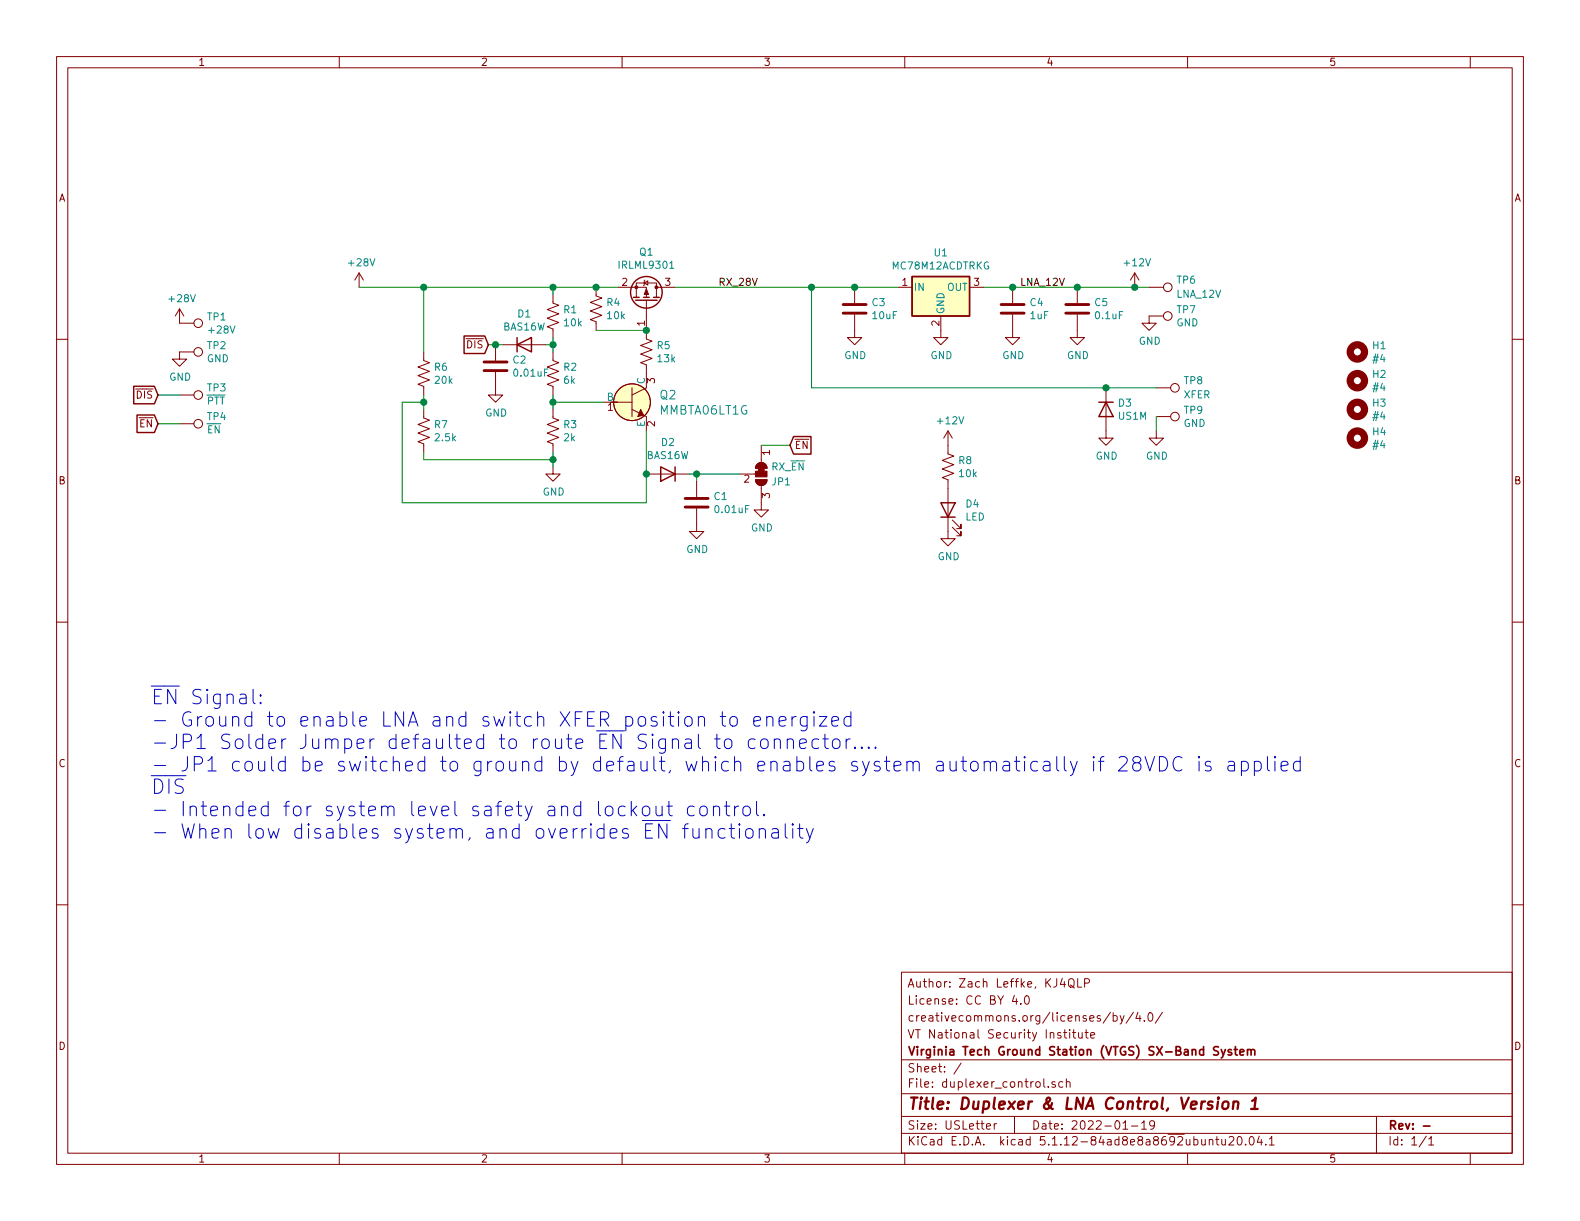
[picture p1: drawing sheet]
EESchema Schematic File Version 4
EELAYER 30 0
EELAYER END
$Descr USLetter 11000 8500
encoding utf-8
Sheet 1 1
Title "Duplexer & LNA Control, Version 1"
Date "2022-01-19"
Rev "-"
Comp "Virginia Tech Ground Station (VTGS) SX-Band System"
Comment1 "VT National Security Institute"
Comment2 "creativecommons.org/licenses/by/4.0/"
Comment3 "License: CC BY 4.0"
Comment4 "Author: Zach Leffke, KJ4QLP"
$EndDescr
$Comp
L Device:R_US R4
U 1 1
P 4150 2150
F 0 "R4" H 4218 2196 50  0000 L CNN
F 1 "10k" H 4218 2105 50  0000 L CNN
F 2 "digikey-footprints:0805" V 4190 2140 50  0001 C CNN
F 3 "~" H 4150 2150 50  0001 C CNN
	1    4150 2150
	1    0    0    -1  
$EndComp
$Comp
L Device:C C1
U 1 1
P 4850 3500
F 0 "C1" H 4965 3546 50  0000 L CNN
F 1 "0.01uF" H 4965 3455 50  0000 L CNN
F 2 "digikey-footprints:0805" H 4888 3350 50  0001 C CNN
F 3 "~" H 4850 3500 50  0001 C CNN
	1    4850 3500
	1    0    0    -1  
$EndComp
$Comp
L power:GND #PWR02
U 1 1
P 3850 3250
F 0 "#PWR02" H 3850 3000 50  0001 C CNN
F 1 "GND" H 3855 3077 50  0000 C CNN
F 2 "" H 3850 3250 50  0001 C CNN
F 3 "" H 3850 3250 50  0001 C CNN
	1    3850 3250
	1    0    0    -1  
$EndComp
$Comp
L power:+28V #PWR01
U 1 1
P 2500 2000
F 0 "#PWR01" H 2500 1850 50  0001 C CNN
F 1 "+28V" H 2515 2173 50  0000 C CNN
F 2 "" H 2750 2050 50  0001 C CNN
F 3 "" H 2750 2050 50  0001 C CNN
	1    2500 2000
	1    0    0    -1  
$EndComp
$Comp
L Device:R_US R5
U 1 1
P 4500 2450
F 0 "R5" H 4568 2496 50  0000 L CNN
F 1 "13k" H 4568 2405 50  0000 L CNN
F 2 "digikey-footprints:0805" V 4540 2440 50  0001 C CNN
F 3 "~" H 4500 2450 50  0001 C CNN
	1    4500 2450
	1    0    0    -1  
$EndComp
$Comp
L dk_Transistors-Bipolar-BJT-Single:MMBTA06LT1G Q2
U 1 1
P 4400 2800
F 0 "Q2" H 4588 2853 60  0000 L CNN
F 1 "MMBTA06LT1G" H 4588 2747 60  0000 L CNN
F 2 "digikey-footprints:SOT-23-3" H 4600 3000 60  0001 L CNN
F 3 "http://www.onsemi.com/pub/Collateral/MMBTA05LT1-D.PDF" H 4600 3100 60  0001 L CNN
F 4 "MMBTA06LT1GOSCT-ND" H 4600 3200 60  0001 L CNN "Digi-Key_PN"
F 5 "MMBTA06LT1G" H 4600 3300 60  0001 L CNN "MPN"
F 6 "Discrete Semiconductor Products" H 4600 3400 60  0001 L CNN "Category"
F 7 "Transistors - Bipolar (BJT) - Single" H 4600 3500 60  0001 L CNN "Family"
F 8 "http://www.onsemi.com/pub/Collateral/MMBTA05LT1-D.PDF" H 4600 3600 60  0001 L CNN "DK_Datasheet_Link"
F 9 "/product-detail/en/on-semiconductor/MMBTA06LT1G/MMBTA06LT1GOSCT-ND/1139832" H 4600 3700 60  0001 L CNN "DK_Detail_Page"
F 10 "TRANS NPN 80V 0.5A SOT23" H 4600 3800 60  0001 L CNN "Description"
F 11 "ON Semiconductor" H 4600 3900 60  0001 L CNN "Manufacturer"
F 12 "Active" H 4600 4000 60  0001 L CNN "Status"
	1    4400 2800
	1    0    0    -1  
$EndComp
$Comp
L Device:R_US R1
U 1 1
P 3850 2200
F 0 "R1" H 3918 2246 50  0000 L CNN
F 1 "10k" H 3918 2155 50  0000 L CNN
F 2 "digikey-footprints:0805" V 3890 2190 50  0001 C CNN
F 3 "~" H 3850 2200 50  0001 C CNN
	1    3850 2200
	1    0    0    -1  
$EndComp
$Comp
L Device:R_US R2
U 1 1
P 3850 2600
F 0 "R2" H 3918 2646 50  0000 L CNN
F 1 "6k" H 3918 2555 50  0000 L CNN
F 2 "digikey-footprints:0805" V 3890 2590 50  0001 C CNN
F 3 "~" H 3850 2600 50  0001 C CNN
	1    3850 2600
	1    0    0    -1  
$EndComp
$Comp
L Device:R_US R3
U 1 1
P 3850 3000
F 0 "R3" H 3918 3046 50  0000 L CNN
F 1 "2k" H 3918 2955 50  0000 L CNN
F 2 "digikey-footprints:0805" V 3890 2990 50  0001 C CNN
F 3 "~" H 3850 3000 50  0001 C CNN
	1    3850 3000
	1    0    0    -1  
$EndComp
$Comp
L Diode:BAS16W D1
U 1 1
P 3650 2400
F 0 "D1" H 3650 2617 50  0000 C CNN
F 1 "BAS16W" H 3650 2526 50  0000 C CNN
F 2 "digikey-footprints:SOT-23-3" H 3650 2225 50  0001 C CNN
F 3 "https://assets.nexperia.com/documents/data-sheet/BAS16_SER.pdf" H 3650 2400 50  0001 C CNN
	1    3650 2400
	1    0    0    -1  
$EndComp
Wire Wire Line
	4300 2000 4150 2000
Wire Wire Line
	3850 2050 3850 2000
Connection ~ 4150 2000
Wire Wire Line
	4150 2000 3850 2000
Wire Wire Line
	4150 2300 4500 2300
Wire Wire Line
	4200 2800 3850 2800
Wire Wire Line
	3850 2750 3850 2800
Connection ~ 3850 2800
Wire Wire Line
	3850 2800 3850 2850
Wire Wire Line
	3850 2450 3850 2400
Wire Wire Line
	3800 2400 3850 2400
Connection ~ 3850 2400
Wire Wire Line
	3850 2400 3850 2350
$Comp
L Device:R_US R6
U 1 1
P 2950 2600
F 0 "R6" H 3018 2646 50  0000 L CNN
F 1 "20k" H 3018 2555 50  0000 L CNN
F 2 "digikey-footprints:0805" V 2990 2590 50  0001 C CNN
F 3 "~" H 2950 2600 50  0001 C CNN
	1    2950 2600
	1    0    0    -1  
$EndComp
$Comp
L Device:R_US R7
U 1 1
P 2950 3000
F 0 "R7" H 3018 3046 50  0000 L CNN
F 1 "2.5k" H 3018 2955 50  0000 L CNN
F 2 "digikey-footprints:0805" V 2990 2990 50  0001 C CNN
F 3 "~" H 2950 3000 50  0001 C CNN
	1    2950 3000
	1    0    0    -1  
$EndComp
Wire Wire Line
	2950 3200 2950 3150
Wire Wire Line
	2950 2850 2950 2800
Wire Wire Line
	2950 2450 2950 2000
Connection ~ 2950 2000
Wire Wire Line
	2950 2000 2500 2000
Wire Wire Line
	2950 2800 2800 2800
Wire Wire Line
	2800 2800 2800 3500
Wire Wire Line
	4500 3500 4500 3300
Connection ~ 2950 2800
Wire Wire Line
	2950 2800 2950 2750
$Comp
L Diode:BAS16W D2
U 1 1
P 4650 3300
F 0 "D2" H 4650 3083 50  0000 C CNN
F 1 "BAS16W" H 4650 3174 50  0000 C CNN
F 2 "digikey-footprints:SOT-23-3" H 4650 3125 50  0001 C CNN
F 3 "https://assets.nexperia.com/documents/data-sheet/BAS16_SER.pdf" H 4650 3300 50  0001 C CNN
	1    4650 3300
	-1   0    0    1   
$EndComp
Connection ~ 4500 3300
Wire Wire Line
	4500 3300 4500 3000
$Comp
L power:GND #PWR05
U 1 1
P 4850 3650
F 0 "#PWR05" H 4850 3400 50  0001 C CNN
F 1 "GND" H 4855 3477 50  0000 C CNN
F 2 "" H 4850 3650 50  0001 C CNN
F 3 "" H 4850 3650 50  0001 C CNN
	1    4850 3650
	1    0    0    -1  
$EndComp
Wire Wire Line
	4800 3300 4850 3300
Wire Wire Line
	4850 3350 4850 3300
Text GLabel 3400 2400 0    50   Input ~ 0
~DIS
Wire Wire Line
	3400 2400 3450 2400
Text GLabel 5500 3100 2    50   Input ~ 0
~EN
$Comp
L Jumper:SolderJumper_3_Bridged12 JP1
U 1 1
P 5300 3300
F 0 "JP1" V 5352 3368 50  0000 L CNN
F 1 "RX_~EN" V 5254 3368 50  0000 L CNN
F 2 "Jumper:SolderJumper-3_P1.3mm_Bridged12_RoundedPad1.0x1.5mm_NumberLabels" H 5300 3300 50  0001 C CNN
F 3 "~" H 5300 3300 50  0001 C CNN
	1    5300 3300
	0    1    1    0   
$EndComp
$Comp
L power:GND #PWR04
U 1 1
P 5300 3500
F 0 "#PWR04" H 5300 3250 50  0001 C CNN
F 1 "GND" H 5305 3327 50  0000 C CNN
F 2 "" H 5300 3500 50  0001 C CNN
F 3 "" H 5300 3500 50  0001 C CNN
	1    5300 3500
	1    0    0    -1  
$EndComp
Wire Wire Line
	5300 3100 5500 3100
Wire Wire Line
	3850 3150 3850 3200
$Comp
L Device:C C2
U 1 1
P 3450 2550
F 0 "C2" H 3565 2596 50  0000 L CNN
F 1 "0.01uF" H 3565 2505 50  0000 L CNN
F 2 "digikey-footprints:0805" H 3488 2400 50  0001 C CNN
F 3 "~" H 3450 2550 50  0001 C CNN
	1    3450 2550
	1    0    0    -1  
$EndComp
Connection ~ 3450 2400
Wire Wire Line
	3450 2400 3500 2400
Connection ~ 4850 3300
Wire Wire Line
	2950 2000 3850 2000
Connection ~ 3850 2000
$Comp
L power:GND #PWR03
U 1 1
P 3450 2700
F 0 "#PWR03" H 3450 2450 50  0001 C CNN
F 1 "GND" H 3455 2527 50  0000 C CNN
F 2 "" H 3450 2700 50  0001 C CNN
F 3 "" H 3450 2700 50  0001 C CNN
	1    3450 2700
	1    0    0    -1  
$EndComp
Wire Wire Line
	2800 3500 4500 3500
Wire Wire Line
	2950 3200 3850 3200
Connection ~ 3850 3200
Wire Wire Line
	3850 3200 3850 3250
$Comp
L Regulator_Linear:L7812 U1
U 1 1
P 6550 2000
F 0 "U1" H 6550 2242 50  0000 C CNN
F 1 "MC78M12ACDTRKG" H 6550 2151 50  0000 C CNN
F 2 "Package_TO_SOT_SMD:TO-252-2" H 6575 1850 50  0001 L CIN
F 3 "http://www.st.com/content/ccc/resource/technical/document/datasheet/41/4f/b3/b0/12/d4/47/88/CD00000444.pdf/files/CD00000444.pdf/jcr:content/translations/en.CD00000444.pdf" H 6550 1950 50  0001 C CNN
	1    6550 2000
	1    0    0    -1  
$EndComp
$Comp
L power:GND #PWR08
U 1 1
P 6550 2300
F 0 "#PWR08" H 6550 2050 50  0001 C CNN
F 1 "GND" H 6555 2127 50  0000 C CNN
F 2 "" H 6550 2300 50  0001 C CNN
F 3 "" H 6550 2300 50  0001 C CNN
	1    6550 2300
	1    0    0    -1  
$EndComp
$Comp
L Device:C C3
U 1 1
P 5950 2150
F 0 "C3" H 6065 2196 50  0000 L CNN
F 1 "10uF" H 6065 2105 50  0000 L CNN
F 2 "digikey-footprints:0805" H 5988 2000 50  0001 C CNN
F 3 "~" H 5950 2150 50  0001 C CNN
	1    5950 2150
	1    0    0    -1  
$EndComp
Connection ~ 5950 2000
Wire Wire Line
	5950 2000 6250 2000
$Comp
L power:GND #PWR07
U 1 1
P 5950 2300
F 0 "#PWR07" H 5950 2050 50  0001 C CNN
F 1 "GND" H 5955 2127 50  0000 C CNN
F 2 "" H 5950 2300 50  0001 C CNN
F 3 "" H 5950 2300 50  0001 C CNN
	1    5950 2300
	1    0    0    -1  
$EndComp
$Comp
L Device:C C4
U 1 1
P 7050 2150
F 0 "C4" H 7165 2196 50  0000 L CNN
F 1 "1uF" H 7165 2105 50  0000 L CNN
F 2 "digikey-footprints:0805" H 7088 2000 50  0001 C CNN
F 3 "~" H 7050 2150 50  0001 C CNN
	1    7050 2150
	1    0    0    -1  
$EndComp
$Comp
L power:GND #PWR09
U 1 1
P 7050 2300
F 0 "#PWR09" H 7050 2050 50  0001 C CNN
F 1 "GND" H 7055 2127 50  0000 C CNN
F 2 "" H 7050 2300 50  0001 C CNN
F 3 "" H 7050 2300 50  0001 C CNN
	1    7050 2300
	1    0    0    -1  
$EndComp
$Comp
L power:GND #PWR06
U 1 1
P 8000 2200
F 0 "#PWR06" H 8000 1950 50  0001 C CNN
F 1 "GND" H 8005 2027 50  0000 C CNN
F 2 "" H 8000 2200 50  0001 C CNN
F 3 "" H 8000 2200 50  0001 C CNN
	1    8000 2200
	1    0    0    -1  
$EndComp
Connection ~ 7050 2000
Wire Wire Line
	7050 2000 6850 2000
Text Label 7100 2000 0    50   ~ 0
LNA_12V
Text Label 5000 2000 0    50   ~ 0
RX_28V
Wire Wire Line
	8050 2700 7700 2700
Connection ~ 5650 2000
Wire Wire Line
	5650 2000 5950 2000
$Comp
L power:GND #PWR010
U 1 1
P 8050 3000
F 0 "#PWR010" H 8050 2750 50  0001 C CNN
F 1 "GND" H 8055 2827 50  0000 C CNN
F 2 "" H 8050 3000 50  0001 C CNN
F 3 "" H 8050 3000 50  0001 C CNN
	1    8050 3000
	1    0    0    -1  
$EndComp
$Comp
L Diode:US1M D3
U 1 1
P 7700 2850
F 0 "D3" V 7654 2930 50  0000 L CNN
F 1 "US1M" V 7745 2930 50  0000 L CNN
F 2 "Diode_SMD:D_SMA" H 7700 2675 50  0001 C CNN
F 3 "https://www.diodes.com/assets/Datasheets/ds16008.pdf" H 7700 2850 50  0001 C CNN
	1    7700 2850
	0    1    1    0   
$EndComp
Connection ~ 7700 2700
Wire Wire Line
	8050 2900 8050 3000
$Comp
L power:GND #PWR011
U 1 1
P 7700 3000
F 0 "#PWR011" H 7700 2750 50  0001 C CNN
F 1 "GND" H 7705 2827 50  0000 C CNN
F 2 "" H 7700 3000 50  0001 C CNN
F 3 "" H 7700 3000 50  0001 C CNN
	1    7700 3000
	1    0    0    -1  
$EndComp
Wire Wire Line
	5650 2700 7700 2700
Wire Wire Line
	5650 2700 5650 2000
$Comp
L power:+28V #PWR015
U 1 1
P 1250 2250
F 0 "#PWR015" H 1250 2100 50  0001 C CNN
F 1 "+28V" H 1265 2423 50  0000 C CNN
F 2 "" H 1500 2300 50  0001 C CNN
F 3 "" H 1500 2300 50  0001 C CNN
	1    1250 2250
	1    0    0    -1  
$EndComp
$Comp
L Connector:TestPoint TP1
U 1 1
P 1250 2250
F 0 "TP1" V 1204 2438 50  0000 L CNN
F 1 "+28V" V 1295 2438 50  0000 L CNN
F 2 "TestPoint:TestPoint_Pad_2.5x2.5mm" H 1450 2250 50  0001 C CNN
F 3 "~" H 1450 2250 50  0001 C CNN
	1    1250 2250
	0    1    1    0   
$EndComp
$Comp
L Connector:TestPoint TP3
U 1 1
P 1250 2750
F 0 "TP3" V 1198 2938 50  0000 L CNN
F 1 "~PTT" V 1296 2938 50  0000 L CNN
F 2 "TestPoint:TestPoint_Pad_2.5x2.5mm" H 1450 2750 50  0001 C CNN
F 3 "~" H 1450 2750 50  0001 C CNN
	1    1250 2750
	0    1    1    0   
$EndComp
$Comp
L Connector:TestPoint TP4
U 1 1
P 1250 2950
F 0 "TP4" V 1198 3138 50  0000 L CNN
F 1 "~EN" V 1296 3138 50  0000 L CNN
F 2 "TestPoint:TestPoint_Pad_2.5x2.5mm" H 1450 2950 50  0001 C CNN
F 3 "~" H 1450 2950 50  0001 C CNN
	1    1250 2950
	0    1    1    0   
$EndComp
Wire Wire Line
	1100 2750 1250 2750
Wire Wire Line
	1100 2950 1250 2950
$Comp
L Mechanical:MountingHole H1
U 1 1
P 9450 2450
F 0 "H1" H 9550 2496 50  0000 L CNN
F 1 "#4" H 9550 2405 50  0000 L CNN
F 2 "MountingHole:MountingHole_3.2mm_M3" H 9450 2450 50  0001 C CNN
F 3 "~" H 9450 2450 50  0001 C CNN
	1    9450 2450
	1    0    0    -1  
$EndComp
$Comp
L Mechanical:MountingHole H2
U 1 1
P 9450 2650
F 0 "H2" H 9550 2696 50  0000 L CNN
F 1 "#4" H 9550 2605 50  0000 L CNN
F 2 "MountingHole:MountingHole_3.2mm_M3" H 9450 2650 50  0001 C CNN
F 3 "~" H 9450 2650 50  0001 C CNN
	1    9450 2650
	1    0    0    -1  
$EndComp
$Comp
L Mechanical:MountingHole H3
U 1 1
P 9450 2850
F 0 "H3" H 9550 2896 50  0000 L CNN
F 1 "#4" H 9550 2805 50  0000 L CNN
F 2 "MountingHole:MountingHole_3.2mm_M3" H 9450 2850 50  0001 C CNN
F 3 "~" H 9450 2850 50  0001 C CNN
	1    9450 2850
	1    0    0    -1  
$EndComp
$Comp
L Mechanical:MountingHole H4
U 1 1
P 9450 3050
F 0 "H4" H 9550 3096 50  0000 L CNN
F 1 "#4" H 9550 3005 50  0000 L CNN
F 2 "MountingHole:MountingHole_3.2mm_M3" H 9450 3050 50  0001 C CNN
F 3 "~" H 9450 3050 50  0001 C CNN
	1    9450 3050
	1    0    0    -1  
$EndComp
Wire Wire Line
	4700 2000 5650 2000
$Comp
L Transistor_FET:IRLML9301 Q1
U 1 1
P 4500 2100
F 0 "Q1" V 4842 2100 50  0000 C CNN
F 1 "IRLML9301" V 4751 2100 50  0000 C CNN
F 2 "digikey-footprints:SOT-23-3" H 4700 2025 50  0001 L CIN
F 3 "https://www.infineon.com/dgdl/irlml9301pbf.pdf?fileId=5546d462533600a401535668e5e42640" H 4500 2100 50  0001 L CNN
	1    4500 2100
	0    1    -1   0   
$EndComp
Connection ~ 4500 2300
$Comp
L Connector:TestPoint TP6
U 1 1
P 8000 2000
F 0 "TP6" V 7948 2188 50  0000 L CNN
F 1 "LNA_12V" V 8046 2188 50  0000 L CNN
F 2 "TestPoint:TestPoint_Pad_2.5x2.5mm" H 8200 2000 50  0001 C CNN
F 3 "~" H 8200 2000 50  0001 C CNN
	1    8000 2000
	0    1    1    0   
$EndComp
$Comp
L Connector:TestPoint TP8
U 1 1
P 8050 2700
F 0 "TP8" V 7998 2888 50  0000 L CNN
F 1 "XFER" V 8096 2888 50  0000 L CNN
F 2 "TestPoint:TestPoint_Pad_2.5x2.5mm" H 8250 2700 50  0001 C CNN
F 3 "~" H 8250 2700 50  0001 C CNN
	1    8050 2700
	0    1    1    0   
$EndComp
Text GLabel 1100 2750 0    50   Input ~ 0
~DIS
Text GLabel 1100 2950 0    50   Input ~ 0
~EN
$Comp
L Connector:TestPoint TP9
U 1 1
P 8050 2900
F 0 "TP9" V 8004 3088 50  0000 L CNN
F 1 "GND" V 8095 3088 50  0000 L CNN
F 2 "TestPoint:TestPoint_Pad_2.5x2.5mm" H 8250 2900 50  0001 C CNN
F 3 "~" H 8250 2900 50  0001 C CNN
	1    8050 2900
	0    1    1    0   
$EndComp
$Comp
L Connector:TestPoint TP7
U 1 1
P 8000 2200
F 0 "TP7" V 7954 2388 50  0000 L CNN
F 1 "GND" V 8045 2388 50  0000 L CNN
F 2 "TestPoint:TestPoint_Pad_2.5x2.5mm" H 8200 2200 50  0001 C CNN
F 3 "~" H 8200 2200 50  0001 C CNN
	1    8000 2200
	0    1    1    0   
$EndComp
$Comp
L Connector:TestPoint TP2
U 1 1
P 1250 2450
F 0 "TP2" V 1204 2638 50  0000 L CNN
F 1 "GND" V 1295 2638 50  0000 L CNN
F 2 "TestPoint:TestPoint_Pad_2.5x2.5mm" H 1450 2450 50  0001 C CNN
F 3 "~" H 1450 2450 50  0001 C CNN
	1    1250 2450
	0    1    1    0   
$EndComp
$Comp
L power:GND #PWR017
U 1 1
P 1250 2450
F 0 "#PWR017" H 1250 2200 50  0001 C CNN
F 1 "GND" H 1255 2277 50  0000 C CNN
F 2 "" H 1250 2450 50  0001 C CNN
F 3 "" H 1250 2450 50  0001 C CNN
	1    1250 2450
	1    0    0    -1  
$EndComp
Wire Wire Line
	4850 3300 5150 3300
Text Notes 1050 5850 0    100  ~ 0
~EN~ Signal:\n- Ground to enable LNA and switch XFER position to energized\n-JP1 Solder Jumper defaulted to route ~EN~ Signal to connector....\n- JP1 could be switched to ground by default, which enables system automatically if 28VDC is applied \n~DIS~ \n- Intended for system level safety and lockout control.\n- When low disables system, and overrides ~EN~ functionality
$Comp
L Device:LED D4
U 1 1
P 6600 3550
F 0 "D4" V 6639 3432 50  0000 R CNN
F 1 "LED" V 6548 3432 50  0000 R CNN
F 2 "LED_SMD:LED_0805_2012Metric" H 6600 3550 50  0001 C CNN
F 3 "~" H 6600 3550 50  0001 C CNN
	1    6600 3550
	0    -1   -1   0   
$EndComp
$Comp
L power:+12V #PWR012
U 1 1
P 7900 2000
F 0 "#PWR012" H 7900 1850 50  0001 C CNN
F 1 "+12V" H 7915 2173 50  0000 C CNN
F 2 "" H 7900 2000 50  0001 C CNN
F 3 "" H 7900 2000 50  0001 C CNN
	1    7900 2000
	1    0    0    -1  
$EndComp
Connection ~ 7900 2000
Wire Wire Line
	7900 2000 8000 2000
$Comp
L power:+12V #PWR013
U 1 1
P 6600 3100
F 0 "#PWR013" H 6600 2950 50  0001 C CNN
F 1 "+12V" H 6615 3273 50  0000 C CNN
F 2 "" H 6600 3100 50  0001 C CNN
F 3 "" H 6600 3100 50  0001 C CNN
	1    6600 3100
	1    0    0    -1  
$EndComp
$Comp
L Device:R_US R8
U 1 1
P 6600 3250
F 0 "R8" H 6668 3296 50  0000 L CNN
F 1 "10k" H 6668 3205 50  0000 L CNN
F 2 "digikey-footprints:0805" V 6640 3240 50  0001 C CNN
F 3 "~" H 6600 3250 50  0001 C CNN
	1    6600 3250
	1    0    0    -1  
$EndComp
$Comp
L power:GND #PWR014
U 1 1
P 6600 3700
F 0 "#PWR014" H 6600 3450 50  0001 C CNN
F 1 "GND" H 6605 3527 50  0000 C CNN
F 2 "" H 6600 3700 50  0001 C CNN
F 3 "" H 6600 3700 50  0001 C CNN
	1    6600 3700
	1    0    0    -1  
$EndComp
$Comp
L Device:C C5
U 1 1
P 7500 2150
F 0 "C5" H 7615 2196 50  0000 L CNN
F 1 "0.1uF" H 7615 2105 50  0000 L CNN
F 2 "digikey-footprints:0805" H 7538 2000 50  0001 C CNN
F 3 "~" H 7500 2150 50  0001 C CNN
	1    7500 2150
	1    0    0    -1  
$EndComp
Connection ~ 7500 2000
$Comp
L power:GND #PWR016
U 1 1
P 7500 2300
F 0 "#PWR016" H 7500 2050 50  0001 C CNN
F 1 "GND" H 7505 2127 50  0000 C CNN
F 2 "" H 7500 2300 50  0001 C CNN
F 3 "" H 7500 2300 50  0001 C CNN
	1    7500 2300
	1    0    0    -1  
$EndComp
Wire Wire Line
	7500 2000 7900 2000
Wire Wire Line
	7050 2000 7500 2000
$EndSCHEMATC
